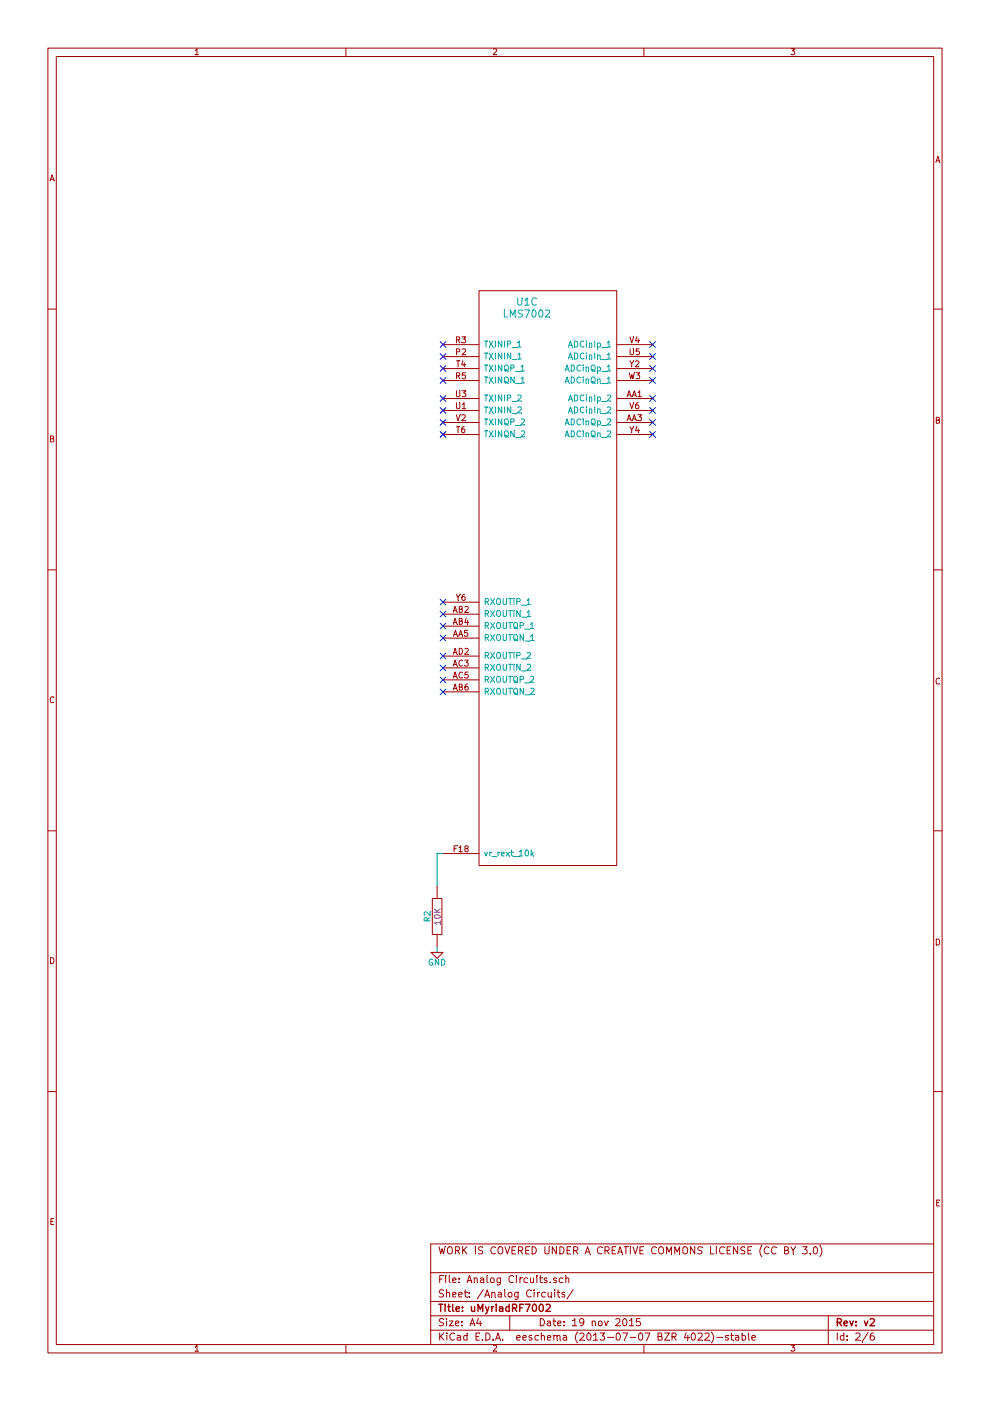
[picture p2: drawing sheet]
EESchema Schematic File Version 2
LIBS:power
LIBS:LMS7002EVB
LIBS:uMyriad7002-cache
EELAYER 27 0
EELAYER END
$Descr A4 8268 11693 portrait
encoding utf-8
Sheet 2 6
Title "uMyriadRF7002"
Date "19 nov 2015"
Rev "v2"
Comp ""
Comment1 "WORK IS COVERED UNDER A CREATIVE COMMONS LICENSE (CC BY 3.0)"
Comment2 ""
Comment3 ""
Comment4 ""
$EndDescr
$Comp
L GND #PWR01
U 1 1
P 3650 7950
F 0 "#PWR01" H 3650 8050 50  0001 C CNN
F 1 "GND" H 3650 7860 50  0000 C CNN
F 2 "" H 3650 7950 60  0001 C CNN
F 3 "" H 3650 7950 60  0001 C CNN
	1    3650 7950
	1    0    0    -1  
$EndComp
Wire Wire Line
	3650 7900 3650 7950
Wire Wire Line
	3650 7400 3650 7125
$Comp
L LMS7002 U1
U 3 1
P 4000 2425
F 0 "U1" H 4400 2325 60  0000 C CNN
F 1 "LMS7002" H 4400 2225 60  0000 C CNN
F 2 "aQFN-261" H 4400 2575 60  0001 C CNN
F 3 "~" H 4000 2425 60  0000 C CNN
	3    4000 2425
	1    0    0    -1  
$EndComp
Wire Wire Line
	3650 7125 3700 7125
$Comp
L 10K_0402 R2
U 1 1
P 3650 7650
F 0 "R2" V 3575 7650 50  0000 C CNN
F 1 "10K_0402" V 3475 7625 50  0001 C CNN
F 2 "SMD0402" V 3350 7625 60  0001 C CNN
F 3 "" H 3650 7650 60  0000 C CNN
F 4 "Digi-Key" V 3830 7750 60  0001 C CNN "Vendor"
F 5 "RMCF0402FT10K0CT-ND" V 3930 7850 60  0001 C CNN "Vendor Part Number"
F 6 "Stackpole Electronics Inc" V 4030 7950 60  0001 C CNN "Manufacturer"
F 7 "RMCF0402FT10K0" V 4130 8050 60  0001 C CNN "Manufacturer Part Number"
F 8 "RES 10K OHM 1/16W 1% 0402" V 4230 8150 60  0001 C CNN "Description"
F 9 "10K" V 3660 7650 50  0000 C CNN "Component Value"
	1    3650 7650
	1    0    0    -1  
$EndComp
NoConn ~ 3700 5025
NoConn ~ 3700 5125
NoConn ~ 3700 5225
NoConn ~ 3700 5325
NoConn ~ 3700 5475
NoConn ~ 3700 5575
NoConn ~ 3700 5675
NoConn ~ 3700 5775
NoConn ~ 3700 3625
NoConn ~ 3700 3525
NoConn ~ 3700 3425
NoConn ~ 3700 3325
NoConn ~ 3700 3175
NoConn ~ 3700 3075
NoConn ~ 3700 2975
NoConn ~ 3700 2875
NoConn ~ 5450 2875
NoConn ~ 5450 2975
NoConn ~ 5450 3075
NoConn ~ 5450 3175
NoConn ~ 5450 3325
NoConn ~ 5450 3425
NoConn ~ 5450 3525
NoConn ~ 5450 3625
$EndSCHEMATC
